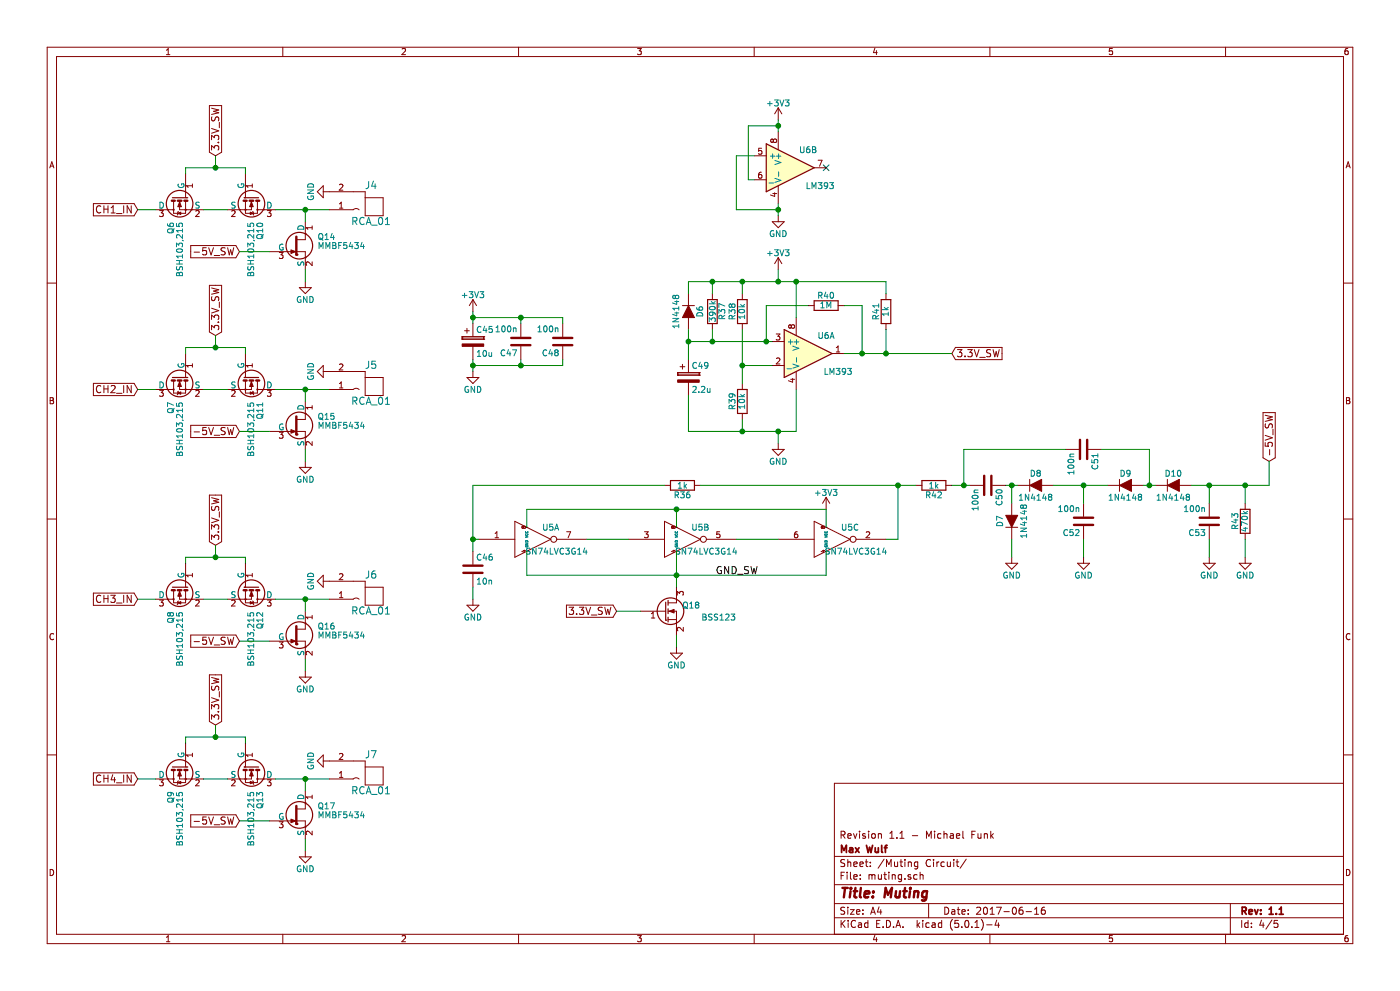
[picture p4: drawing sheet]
EESchema Schematic File Version 4
LIBS:freeDSP_Classic_SMD-cache
EELAYER 26 0
EELAYER END
$Descr A4 11693 8268
encoding utf-8
Sheet 4 5
Title "Muting"
Date "2017-06-16"
Rev "1.1"
Comp "Max Wulf"
Comment1 "Revision 1.1 - Michael Funk"
Comment2 ""
Comment3 ""
Comment4 ""
$EndDescr
$Comp
L freeDSP_Classic_SMD-rescue:SN74LVC3G14 U5
U 1 1
P 4450 4500
F 0 "U5" H 4600 4600 50  0000 C CNN
F 1 "SN74LVC3G14" H 4650 4400 50  0000 C CNN
F 2 "fdsp_housing_new:DCT" H 4750 4300 50  0001 C CNN
F 3 "" H 4450 4500 50  0001 C CNN
	1    4450 4500
	1    0    0    -1  
$EndComp
$Comp
L freeDSP_Classic_SMD-rescue:SN74LVC3G14 U5
U 3 1
P 6950 4500
F 0 "U5" H 7100 4600 50  0000 C CNN
F 1 "SN74LVC3G14" H 7150 4400 50  0000 C CNN
F 2 "fdsp_housing_new:DCT" H 7250 4300 50  0001 C CNN
F 3 "" H 6950 4500 50  0001 C CNN
	3    6950 4500
	1    0    0    -1  
$EndComp
$Comp
L freeDSP_Classic_SMD-rescue:SN74LVC3G14 U5
U 2 1
P 5700 4500
F 0 "U5" H 5850 4600 50  0000 C CNN
F 1 "SN74LVC3G14" H 5900 4400 50  0000 C CNN
F 2 "fdsp_housing_new:DCT" H 6000 4300 50  0001 C CNN
F 3 "" H 5700 4500 50  0001 C CNN
	2    5700 4500
	1    0    0    -1  
$EndComp
$Comp
L freeDSP_Classic_SMD-rescue:R R36
U 1 1
P 5700 4050
F 0 "R36" V 5780 4050 50  0000 C CNN
F 1 "1k" V 5700 4050 50  0000 C CNN
F 2 "fdsp_resistor:R_1206_HandSoldering" V 5630 4050 50  0001 C CNN
F 3 "" H 5700 4050 50  0001 C CNN
	1    5700 4050
	0    1    1    0   
$EndComp
$Comp
L freeDSP_Classic_SMD-rescue:C C46
U 1 1
P 3950 4750
F 0 "C46" H 3975 4850 50  0000 L CNN
F 1 "10n" H 3975 4650 50  0000 L CNN
F 2 "fdsp_capacitor:C_1206_HandSoldering" H 3988 4600 50  0001 C CNN
F 3 "" H 3950 4750 50  0001 C CNN
	1    3950 4750
	1    0    0    -1  
$EndComp
$Comp
L freeDSP_Classic_SMD-rescue:GND #PWR075
U 1 1
P 3950 5000
F 0 "#PWR075" H 3950 4750 50  0001 C CNN
F 1 "GND" H 3950 4850 50  0000 C CNN
F 2 "" H 3950 5000 50  0001 C CNN
F 3 "" H 3950 5000 50  0001 C CNN
	1    3950 5000
	1    0    0    -1  
$EndComp
$Comp
L freeDSP_Classic_SMD-rescue:D D8
U 1 1
P 8650 4050
F 0 "D8" H 8650 4150 50  0000 C CNN
F 1 "1N4148" H 8650 3950 50  0000 C CNN
F 2 "fdsp_diode:SOD-123W" H 8650 4050 50  0001 C CNN
F 3 "" H 8650 4050 50  0001 C CNN
	1    8650 4050
	1    0    0    -1  
$EndComp
$Comp
L freeDSP_Classic_SMD-rescue:R R42
U 1 1
P 7800 4050
F 0 "R42" V 7880 4050 50  0000 C CNN
F 1 "1k" V 7800 4050 50  0000 C CNN
F 2 "fdsp_resistor:R_1206_HandSoldering" V 7730 4050 50  0001 C CNN
F 3 "" H 7800 4050 50  0001 C CNN
	1    7800 4050
	0    1    1    0   
$EndComp
$Comp
L freeDSP_Classic_SMD-rescue:C C50
U 1 1
P 8250 4050
F 0 "C50" H 8275 4150 50  0000 L CNN
F 1 "100n" H 8275 3950 50  0000 L CNN
F 2 "fdsp_capacitor:C_1206_HandSoldering" H 8288 3900 50  0001 C CNN
F 3 "" H 8250 4050 50  0001 C CNN
	1    8250 4050
	0    1    1    0   
$EndComp
$Comp
L freeDSP_Classic_SMD-rescue:D D7
U 1 1
P 8450 4350
F 0 "D7" H 8450 4450 50  0000 C CNN
F 1 "1N4148" H 8450 4250 50  0000 C CNN
F 2 "fdsp_diode:SOD-123W" H 8450 4350 50  0001 C CNN
F 3 "" H 8450 4350 50  0001 C CNN
	1    8450 4350
	0    -1   -1   0   
$EndComp
$Comp
L freeDSP_Classic_SMD-rescue:C C52
U 1 1
P 9050 4350
F 0 "C52" H 9075 4450 50  0000 L CNN
F 1 "100n" H 9075 4250 50  0000 L CNN
F 2 "fdsp_capacitor:C_1206_HandSoldering" H 9088 4200 50  0001 C CNN
F 3 "" H 9050 4350 50  0001 C CNN
	1    9050 4350
	-1   0    0    1   
$EndComp
$Comp
L freeDSP_Classic_SMD-rescue:D D9
U 1 1
P 9400 4050
F 0 "D9" H 9400 4150 50  0000 C CNN
F 1 "1N4148" H 9400 3950 50  0000 C CNN
F 2 "fdsp_diode:SOD-123W" H 9400 4050 50  0001 C CNN
F 3 "" H 9400 4050 50  0001 C CNN
	1    9400 4050
	1    0    0    -1  
$EndComp
$Comp
L freeDSP_Classic_SMD-rescue:D D10
U 1 1
P 9800 4050
F 0 "D10" H 9800 4150 50  0000 C CNN
F 1 "1N4148" H 9800 3950 50  0000 C CNN
F 2 "fdsp_diode:SOD-123W" H 9800 4050 50  0001 C CNN
F 3 "" H 9800 4050 50  0001 C CNN
	1    9800 4050
	1    0    0    -1  
$EndComp
$Comp
L freeDSP_Classic_SMD-rescue:C C51
U 1 1
P 9050 3750
F 0 "C51" H 9075 3850 50  0000 L CNN
F 1 "100n" H 9075 3650 50  0000 L CNN
F 2 "fdsp_capacitor:C_1206_HandSoldering" H 9088 3600 50  0001 C CNN
F 3 "" H 9050 3750 50  0001 C CNN
	1    9050 3750
	0    1    1    0   
$EndComp
$Comp
L freeDSP_Classic_SMD-rescue:C C53
U 1 1
P 10100 4350
F 0 "C53" H 10125 4450 50  0000 L CNN
F 1 "100n" H 10125 4250 50  0000 L CNN
F 2 "fdsp_capacitor:C_1206_HandSoldering" H 10138 4200 50  0001 C CNN
F 3 "" H 10100 4350 50  0001 C CNN
	1    10100 4350
	-1   0    0    1   
$EndComp
$Comp
L freeDSP_Classic_SMD-rescue:R R43
U 1 1
P 10400 4350
F 0 "R43" V 10480 4350 50  0000 C CNN
F 1 "470k" V 10400 4350 50  0000 C CNN
F 2 "fdsp_resistor:R_1206_HandSoldering" V 10330 4350 50  0001 C CNN
F 3 "" H 10400 4350 50  0001 C CNN
	1    10400 4350
	-1   0    0    1   
$EndComp
$Comp
L freeDSP_Classic_SMD-rescue:GND #PWR076
U 1 1
P 8450 4650
F 0 "#PWR076" H 8450 4400 50  0001 C CNN
F 1 "GND" H 8450 4500 50  0000 C CNN
F 2 "" H 8450 4650 50  0001 C CNN
F 3 "" H 8450 4650 50  0001 C CNN
	1    8450 4650
	1    0    0    -1  
$EndComp
$Comp
L freeDSP_Classic_SMD-rescue:GND #PWR077
U 1 1
P 9050 4650
F 0 "#PWR077" H 9050 4400 50  0001 C CNN
F 1 "GND" H 9050 4500 50  0000 C CNN
F 2 "" H 9050 4650 50  0001 C CNN
F 3 "" H 9050 4650 50  0001 C CNN
	1    9050 4650
	1    0    0    -1  
$EndComp
$Comp
L freeDSP_Classic_SMD-rescue:GND #PWR078
U 1 1
P 10100 4650
F 0 "#PWR078" H 10100 4400 50  0001 C CNN
F 1 "GND" H 10100 4500 50  0000 C CNN
F 2 "" H 10100 4650 50  0001 C CNN
F 3 "" H 10100 4650 50  0001 C CNN
	1    10100 4650
	1    0    0    -1  
$EndComp
$Comp
L freeDSP_Classic_SMD-rescue:GND #PWR079
U 1 1
P 10400 4650
F 0 "#PWR079" H 10400 4400 50  0001 C CNN
F 1 "GND" H 10400 4500 50  0000 C CNN
F 2 "" H 10400 4650 50  0001 C CNN
F 3 "" H 10400 4650 50  0001 C CNN
	1    10400 4650
	1    0    0    -1  
$EndComp
$Comp
L freeDSP_Classic_SMD-rescue:LM393 U6
U 1 1
P 6750 2950
F 0 "U6" H 6900 3100 50  0000 C CNN
F 1 "LM393" H 7000 2800 50  0000 C CNN
F 2 "fdsp_housing_new:SOIC-8_3.9x4.9mm_Pitch1.27mm" H 6750 2950 50  0001 C CNN
F 3 "" H 6750 2950 50  0001 C CNN
	1    6750 2950
	1    0    0    -1  
$EndComp
Text GLabel 10600 3850 1    60   Input ~ 0
-5V_SW
$Comp
L freeDSP_Classic_SMD-rescue:R R39
U 1 1
P 6200 3350
F 0 "R39" V 6280 3350 50  0000 C CNN
F 1 "10k" V 6200 3350 50  0000 C CNN
F 2 "fdsp_resistor:R_1206_HandSoldering" V 6130 3350 50  0001 C CNN
F 3 "" H 6200 3350 50  0001 C CNN
	1    6200 3350
	-1   0    0    1   
$EndComp
$Comp
L freeDSP_Classic_SMD-rescue:R R38
U 1 1
P 6200 2600
F 0 "R38" V 6280 2600 50  0000 C CNN
F 1 "10k" V 6200 2600 50  0000 C CNN
F 2 "fdsp_resistor:R_1206_HandSoldering" V 6130 2600 50  0001 C CNN
F 3 "" H 6200 2600 50  0001 C CNN
	1    6200 2600
	-1   0    0    1   
$EndComp
$Comp
L freeDSP_Classic_SMD-rescue:GND #PWR080
U 1 1
P 6500 3700
F 0 "#PWR080" H 6500 3450 50  0001 C CNN
F 1 "GND" H 6500 3550 50  0000 C CNN
F 2 "" H 6500 3700 50  0001 C CNN
F 3 "" H 6500 3700 50  0001 C CNN
	1    6500 3700
	1    0    0    -1  
$EndComp
$Comp
L freeDSP_Classic_SMD-rescue:+3V3 #PWR081
U 1 1
P 6500 2250
F 0 "#PWR081" H 6500 2100 50  0001 C CNN
F 1 "+3V3" H 6500 2390 50  0000 C CNN
F 2 "" H 6500 2250 50  0001 C CNN
F 3 "" H 6500 2250 50  0001 C CNN
	1    6500 2250
	1    0    0    -1  
$EndComp
$Comp
L freeDSP_Classic_SMD-rescue:CP C49
U 1 1
P 5750 3150
F 0 "C49" H 5775 3250 50  0000 L CNN
F 1 "2.2u" H 5775 3050 50  0000 L CNN
F 2 "fdsp_capacitor:C_Radial_D5_L11_P2" H 5788 3000 50  0001 C CNN
F 3 "" H 5750 3150 50  0001 C CNN
	1    5750 3150
	1    0    0    -1  
$EndComp
$Comp
L freeDSP_Classic_SMD-rescue:R R40
U 1 1
P 6900 2550
F 0 "R40" V 6980 2550 50  0000 C CNN
F 1 "1M" V 6900 2550 50  0000 C CNN
F 2 "fdsp_resistor:R_1206_HandSoldering" V 6830 2550 50  0001 C CNN
F 3 "" H 6900 2550 50  0001 C CNN
	1    6900 2550
	0    -1   -1   0   
$EndComp
$Comp
L freeDSP_Classic_SMD-rescue:R R37
U 1 1
P 5950 2600
F 0 "R37" V 6030 2600 50  0000 C CNN
F 1 "390k" V 5950 2600 50  0000 C CNN
F 2 "fdsp_resistor:R_1206_HandSoldering" V 5880 2600 50  0001 C CNN
F 3 "" H 5950 2600 50  0001 C CNN
	1    5950 2600
	1    0    0    -1  
$EndComp
$Comp
L freeDSP_Classic_SMD-rescue:D D6
U 1 1
P 5750 2600
F 0 "D6" H 5750 2700 50  0000 C CNN
F 1 "1N4148" H 5750 2500 50  0000 C CNN
F 2 "fdsp_diode:SOD-123W" H 5750 2600 50  0001 C CNN
F 3 "" H 5750 2600 50  0001 C CNN
	1    5750 2600
	0    1    1    0   
$EndComp
Text GLabel 7950 2950 2    60   Input ~ 0
3.3V_SW
$Comp
L freeDSP_Classic_SMD-rescue:+3V3 #PWR082
U 1 1
P 3950 2600
F 0 "#PWR082" H 3950 2450 50  0001 C CNN
F 1 "+3V3" H 3950 2740 50  0000 C CNN
F 2 "" H 3950 2600 50  0001 C CNN
F 3 "" H 3950 2600 50  0001 C CNN
	1    3950 2600
	1    0    0    -1  
$EndComp
$Comp
L freeDSP_Classic_SMD-rescue:GND #PWR083
U 1 1
P 3950 3100
F 0 "#PWR083" H 3950 2850 50  0001 C CNN
F 1 "GND" H 3950 2950 50  0000 C CNN
F 2 "" H 3950 3100 50  0001 C CNN
F 3 "" H 3950 3100 50  0001 C CNN
	1    3950 3100
	1    0    0    -1  
$EndComp
$Comp
L freeDSP_Classic_SMD-rescue:CP C45
U 1 1
P 3950 2850
F 0 "C45" H 3975 2950 50  0000 L CNN
F 1 "10u" H 3975 2750 50  0000 L CNN
F 2 "fdsp_capacitor:C_Radial_D5_L11_P2" H 3988 2700 50  0001 C CNN
F 3 "" H 3950 2850 50  0001 C CNN
	1    3950 2850
	1    0    0    -1  
$EndComp
$Comp
L freeDSP_Classic_SMD-rescue:C C47
U 1 1
P 4350 2850
F 0 "C47" H 4375 2950 50  0000 L CNN
F 1 "100n" H 4375 2750 50  0000 L CNN
F 2 "fdsp_capacitor:C_1206_HandSoldering" H 4388 2700 50  0001 C CNN
F 3 "" H 4350 2850 50  0001 C CNN
	1    4350 2850
	-1   0    0    1   
$EndComp
$Comp
L freeDSP_Classic_SMD-rescue:C C48
U 1 1
P 4700 2850
F 0 "C48" H 4725 2950 50  0000 L CNN
F 1 "100n" H 4725 2750 50  0000 L CNN
F 2 "fdsp_capacitor:C_1206_HandSoldering" H 4738 2700 50  0001 C CNN
F 3 "" H 4700 2850 50  0001 C CNN
	1    4700 2850
	-1   0    0    1   
$EndComp
$Comp
L freeDSP_Classic_SMD-rescue:MMBF5434 Q14
U 1 1
P 2450 2050
F 0 "Q14" H 2650 2125 50  0000 L CNN
F 1 "MMBF5434" H 2650 2050 50  0000 L CNN
F 2 "fdsp_housing_new:SOT-23_Handsoldering" H 2650 1975 50  0001 L CIN
F 3 "" H 2450 2000 50  0001 L CNN
	1    2450 2050
	1    0    0    -1  
$EndComp
$Comp
L freeDSP_Classic_SMD-rescue:BSH103,215 Q10
U 1 1
P 2100 1650
F 0 "Q10" H 2300 1725 50  0000 L CNN
F 1 "BSH103,215" H 2300 1650 50  0000 L CNN
F 2 "fdsp_housing_new:SOT-23_Handsoldering" H 2300 1575 50  0001 L CIN
F 3 "" H 2100 1650 50  0001 L CNN
	1    2100 1650
	0    1    1    0   
$EndComp
$Comp
L freeDSP_Classic_SMD-rescue:BSH103,215 Q6
U 1 1
P 1500 1650
F 0 "Q6" H 1700 1725 50  0000 L CNN
F 1 "BSH103,215" H 1700 1650 50  0000 L CNN
F 2 "fdsp_housing_new:SOT-23_Handsoldering" H 1700 1575 50  0001 L CIN
F 3 "" H 1500 1650 50  0001 L CNN
	1    1500 1650
	0    -1   1    0   
$EndComp
$Comp
L freeDSP_Classic_SMD-rescue:GND #PWR084
U 1 1
P 2550 2350
F 0 "#PWR084" H 2550 2100 50  0001 C CNN
F 1 "GND" H 2550 2200 50  0000 C CNN
F 2 "" H 2550 2350 50  0001 C CNN
F 3 "" H 2550 2350 50  0001 C CNN
	1    2550 2350
	1    0    0    -1  
$EndComp
Text GLabel 2000 2100 0    60   Input ~ 0
-5V_SW
Text GLabel 1800 1300 1    60   Input ~ 0
3.3V_SW
Text GLabel 1150 1750 0    60   Input ~ 0
CH1_IN
$Comp
L freeDSP_Classic_SMD-rescue:MMBF5434 Q15
U 1 1
P 2450 3550
F 0 "Q15" H 2650 3625 50  0000 L CNN
F 1 "MMBF5434" H 2650 3550 50  0000 L CNN
F 2 "fdsp_housing_new:SOT-23_Handsoldering" H 2650 3475 50  0001 L CIN
F 3 "" H 2450 3500 50  0001 L CNN
	1    2450 3550
	1    0    0    -1  
$EndComp
$Comp
L freeDSP_Classic_SMD-rescue:BSH103,215 Q11
U 1 1
P 2100 3150
F 0 "Q11" H 2300 3225 50  0000 L CNN
F 1 "BSH103,215" H 2300 3150 50  0000 L CNN
F 2 "fdsp_housing_new:SOT-23_Handsoldering" H 2300 3075 50  0001 L CIN
F 3 "" H 2100 3150 50  0001 L CNN
	1    2100 3150
	0    1    1    0   
$EndComp
$Comp
L freeDSP_Classic_SMD-rescue:BSH103,215 Q7
U 1 1
P 1500 3150
F 0 "Q7" H 1700 3225 50  0000 L CNN
F 1 "BSH103,215" H 1700 3150 50  0000 L CNN
F 2 "fdsp_housing_new:SOT-23_Handsoldering" H 1700 3075 50  0001 L CIN
F 3 "" H 1500 3150 50  0001 L CNN
	1    1500 3150
	0    -1   1    0   
$EndComp
$Comp
L freeDSP_Classic_SMD-rescue:GND #PWR085
U 1 1
P 2550 3850
F 0 "#PWR085" H 2550 3600 50  0001 C CNN
F 1 "GND" H 2550 3700 50  0000 C CNN
F 2 "" H 2550 3850 50  0001 C CNN
F 3 "" H 2550 3850 50  0001 C CNN
	1    2550 3850
	1    0    0    -1  
$EndComp
Text GLabel 2000 3600 0    60   Input ~ 0
-5V_SW
Text GLabel 1800 2800 1    60   Input ~ 0
3.3V_SW
Text GLabel 1150 3250 0    60   Input ~ 0
CH2_IN
$Comp
L freeDSP_Classic_SMD-rescue:MMBF5434 Q16
U 1 1
P 2450 5300
F 0 "Q16" H 2650 5375 50  0000 L CNN
F 1 "MMBF5434" H 2650 5300 50  0000 L CNN
F 2 "fdsp_housing_new:SOT-23_Handsoldering" H 2650 5225 50  0001 L CIN
F 3 "" H 2450 5250 50  0001 L CNN
	1    2450 5300
	1    0    0    -1  
$EndComp
$Comp
L freeDSP_Classic_SMD-rescue:BSH103,215 Q12
U 1 1
P 2100 4900
F 0 "Q12" H 2300 4975 50  0000 L CNN
F 1 "BSH103,215" H 2300 4900 50  0000 L CNN
F 2 "fdsp_housing_new:SOT-23_Handsoldering" H 2300 4825 50  0001 L CIN
F 3 "" H 2100 4900 50  0001 L CNN
	1    2100 4900
	0    1    1    0   
$EndComp
$Comp
L freeDSP_Classic_SMD-rescue:BSH103,215 Q8
U 1 1
P 1500 4900
F 0 "Q8" H 1700 4975 50  0000 L CNN
F 1 "BSH103,215" H 1700 4900 50  0000 L CNN
F 2 "fdsp_housing_new:SOT-23_Handsoldering" H 1700 4825 50  0001 L CIN
F 3 "" H 1500 4900 50  0001 L CNN
	1    1500 4900
	0    -1   1    0   
$EndComp
$Comp
L freeDSP_Classic_SMD-rescue:GND #PWR086
U 1 1
P 2550 5600
F 0 "#PWR086" H 2550 5350 50  0001 C CNN
F 1 "GND" H 2550 5450 50  0000 C CNN
F 2 "" H 2550 5600 50  0001 C CNN
F 3 "" H 2550 5600 50  0001 C CNN
	1    2550 5600
	1    0    0    -1  
$EndComp
Text GLabel 2000 5350 0    60   Input ~ 0
-5V_SW
Text GLabel 1800 4550 1    60   Input ~ 0
3.3V_SW
Text GLabel 1150 5000 0    60   Input ~ 0
CH3_IN
$Comp
L freeDSP_Classic_SMD-rescue:MMBF5434 Q17
U 1 1
P 2450 6800
F 0 "Q17" H 2650 6875 50  0000 L CNN
F 1 "MMBF5434" H 2650 6800 50  0000 L CNN
F 2 "fdsp_housing_new:SOT-23_Handsoldering" H 2650 6725 50  0001 L CIN
F 3 "" H 2450 6750 50  0001 L CNN
	1    2450 6800
	1    0    0    -1  
$EndComp
$Comp
L freeDSP_Classic_SMD-rescue:BSH103,215 Q13
U 1 1
P 2100 6400
F 0 "Q13" H 2300 6475 50  0000 L CNN
F 1 "BSH103,215" H 2300 6400 50  0000 L CNN
F 2 "fdsp_housing_new:SOT-23_Handsoldering" H 2300 6325 50  0001 L CIN
F 3 "" H 2100 6400 50  0001 L CNN
	1    2100 6400
	0    1    1    0   
$EndComp
$Comp
L freeDSP_Classic_SMD-rescue:BSH103,215 Q9
U 1 1
P 1500 6400
F 0 "Q9" H 1700 6475 50  0000 L CNN
F 1 "BSH103,215" H 1700 6400 50  0000 L CNN
F 2 "fdsp_housing_new:SOT-23_Handsoldering" H 1700 6325 50  0001 L CIN
F 3 "" H 1500 6400 50  0001 L CNN
	1    1500 6400
	0    -1   1    0   
$EndComp
$Comp
L freeDSP_Classic_SMD-rescue:GND #PWR087
U 1 1
P 2550 7100
F 0 "#PWR087" H 2550 6850 50  0001 C CNN
F 1 "GND" H 2550 6950 50  0000 C CNN
F 2 "" H 2550 7100 50  0001 C CNN
F 3 "" H 2550 7100 50  0001 C CNN
	1    2550 7100
	1    0    0    -1  
$EndComp
Text GLabel 2000 6850 0    60   Input ~ 0
-5V_SW
Text GLabel 1800 6050 1    60   Input ~ 0
3.3V_SW
Text GLabel 1150 6500 0    60   Input ~ 0
CH4_IN
$Comp
L freeDSP_Classic_SMD-rescue:R R41
U 1 1
P 7400 2600
F 0 "R41" V 7480 2600 50  0000 C CNN
F 1 "1k" V 7400 2600 50  0000 C CNN
F 2 "fdsp_resistor:R_1206_HandSoldering" V 7330 2600 50  0001 C CNN
F 3 "" H 7400 2600 50  0001 C CNN
	1    7400 2600
	-1   0    0    1   
$EndComp
$Comp
L freeDSP_Classic_SMD-rescue:NMOS_GSD Q18
U 1 1
P 5550 5100
F 0 "Q18" H 5850 5150 50  0000 R CNN
F 1 "BSS123" H 6150 5050 50  0000 R CNN
F 2 "fdsp_housing_new:SOT-23_Handsoldering" H 5750 5200 29  0001 C CNN
F 3 "http://assets.nexperia.com/documents/data-sheet/BSS123.pdf" H 5550 5100 60  0001 C CNN
	1    5550 5100
	1    0    0    -1  
$EndComp
$Comp
L freeDSP_Classic_SMD-rescue:LM393 U6
U 2 1
P 6600 1400
F 0 "U6" H 6750 1550 50  0000 C CNN
F 1 "LM393" H 6850 1250 50  0000 C CNN
F 2 "fdsp_housing_new:SOIC-8_3.9x4.9mm_Pitch1.27mm" H 6600 1400 50  0001 C CNN
F 3 "" H 6600 1400 50  0001 C CNN
	2    6600 1400
	1    0    0    -1  
$EndComp
$Comp
L freeDSP_Classic_SMD-rescue:GND #PWR088
U 1 1
P 6500 1800
F 0 "#PWR088" H 6500 1550 50  0001 C CNN
F 1 "GND" H 6500 1650 50  0000 C CNN
F 2 "" H 6500 1800 50  0001 C CNN
F 3 "" H 6500 1800 50  0001 C CNN
	1    6500 1800
	1    0    0    -1  
$EndComp
$Comp
L freeDSP_Classic_SMD-rescue:+3V3 #PWR089
U 1 1
P 6500 1000
F 0 "#PWR089" H 6500 850 50  0001 C CNN
F 1 "+3V3" H 6500 1140 50  0000 C CNN
F 2 "" H 6500 1000 50  0001 C CNN
F 3 "" H 6500 1000 50  0001 C CNN
	1    6500 1000
	1    0    0    -1  
$EndComp
$Comp
L freeDSP_Classic_SMD-rescue:+3V3 #PWR090
U 1 1
P 6900 4250
F 0 "#PWR090" H 6900 4100 50  0001 C CNN
F 1 "+3V3" H 6900 4390 50  0000 C CNN
F 2 "" H 6900 4250 50  0001 C CNN
F 3 "" H 6900 4250 50  0001 C CNN
	1    6900 4250
	1    0    0    -1  
$EndComp
$Comp
L freeDSP_Classic_SMD-rescue:GND #PWR091
U 1 1
P 5650 5400
F 0 "#PWR091" H 5650 5150 50  0001 C CNN
F 1 "GND" H 5650 5250 50  0000 C CNN
F 2 "" H 5650 5400 50  0001 C CNN
F 3 "" H 5650 5400 50  0001 C CNN
	1    5650 5400
	1    0    0    -1  
$EndComp
Text GLabel 5150 5100 0    60   Input ~ 0
3.3V_SW
Wire Wire Line
	6500 4500 6150 4500
Wire Wire Line
	5250 4500 4900 4500
Wire Wire Line
	5850 4050 7650 4050
Wire Wire Line
	7500 4050 7500 4500
Wire Wire Line
	7500 4500 7400 4500
Wire Wire Line
	5550 4050 3950 4050
Wire Wire Line
	3950 4050 3950 4600
Wire Wire Line
	3950 4500 4000 4500
Connection ~ 3950 4500
Wire Wire Line
	3950 4900 3950 5000
Connection ~ 7500 4050
Wire Wire Line
	7950 4050 8100 4050
Wire Wire Line
	8400 4050 8500 4050
Wire Wire Line
	8450 4200 8450 4050
Connection ~ 8450 4050
Wire Wire Line
	8800 4050 9250 4050
Wire Wire Line
	9050 4200 9050 4050
Connection ~ 9050 4050
Wire Wire Line
	9050 4500 9050 4650
Wire Wire Line
	8450 4500 8450 4650
Wire Wire Line
	9550 4050 9650 4050
Connection ~ 10100 4050
Wire Wire Line
	10100 4500 10100 4650
Wire Wire Line
	10400 4050 10400 4200
Wire Wire Line
	9950 4050 10600 4050
Wire Wire Line
	10400 4500 10400 4650
Wire Wire Line
	9200 3750 9600 3750
Wire Wire Line
	9600 3750 9600 4050
Connection ~ 9600 4050
Wire Wire Line
	8900 3750 8050 3750
Wire Wire Line
	8050 3750 8050 4050
Connection ~ 8050 4050
Wire Wire Line
	10100 4200 10100 4050
Connection ~ 10400 4050
Wire Wire Line
	10600 4050 10600 3850
Wire Wire Line
	6200 2750 6200 3200
Wire Wire Line
	6200 3050 6450 3050
Connection ~ 6200 3050
Wire Wire Line
	6200 3500 6200 3600
Wire Wire Line
	5750 3600 6650 3600
Wire Wire Line
	6650 3600 6650 3250
Wire Wire Line
	6200 2350 6200 2450
Wire Wire Line
	6650 2350 6650 2650
Wire Wire Line
	5750 2350 7400 2350
Wire Wire Line
	6500 2350 6500 2250
Connection ~ 6500 2350
Wire Wire Line
	6500 3600 6500 3700
Connection ~ 6500 3600
Connection ~ 6200 3600
Wire Wire Line
	5750 2850 6450 2850
Wire Wire Line
	7050 2550 7200 2550
Wire Wire Line
	7200 2550 7200 2950
Wire Wire Line
	6750 2550 6400 2550
Wire Wire Line
	6400 2550 6400 2850
Connection ~ 6400 2850
Wire Wire Line
	5750 2750 5750 3000
Wire Wire Line
	5950 2750 5950 2850
Connection ~ 5950 2850
Wire Wire Line
	5950 2350 5950 2450
Connection ~ 6200 2350
Wire Wire Line
	5750 2450 5750 2350
Connection ~ 5950 2350
Wire Wire Line
	5750 3600 5750 3300
Connection ~ 5750 2850
Connection ~ 7200 2950
Wire Wire Line
	7050 2950 7950 2950
Wire Wire Line
	3950 2600 3950 2700
Wire Wire Line
	3950 3000 3950 3100
Wire Wire Line
	4350 2700 4350 2650
Connection ~ 3950 2650
Wire Wire Line
	4700 2650 4700 2700
Connection ~ 4350 2650
Wire Wire Line
	4700 3050 4700 3000
Wire Wire Line
	4350 3050 4350 3000
Connection ~ 4350 3050
Wire Wire Line
	1900 1750 1700 1750
Wire Wire Line
	1550 1450 1550 1400
Wire Wire Line
	1550 1400 2050 1400
Wire Wire Line
	2050 1400 2050 1450
Wire Wire Line
	2550 2350 2550 2250
Wire Wire Line
	2550 1850 2550 1750
Wire Wire Line
	2300 1750 2750 1750
Wire Wire Line
	2250 2100 2000 2100
Wire Wire Line
	1800 1300 1800 1400
Connection ~ 1800 1400
Connection ~ 2550 1750
Wire Wire Line
	1300 1750 1150 1750
Wire Wire Line
	1900 3250 1700 3250
Wire Wire Line
	1550 2950 1550 2900
Wire Wire Line
	1550 2900 2050 2900
Wire Wire Line
	2050 2900 2050 2950
Wire Wire Line
	2550 3850 2550 3750
Wire Wire Line
	2550 3350 2550 3250
Wire Wire Line
	2300 3250 2750 3250
Wire Wire Line
	2250 3600 2000 3600
Wire Wire Line
	1800 2800 1800 2900
Connection ~ 1800 2900
Connection ~ 2550 3250
Wire Wire Line
	1300 3250 1150 3250
Wire Wire Line
	1900 5000 1700 5000
Wire Wire Line
	1550 4700 1550 4650
Wire Wire Line
	1550 4650 2050 4650
Wire Wire Line
	2050 4650 2050 4700
Wire Wire Line
	2550 5600 2550 5500
Wire Wire Line
	2550 5100 2550 5000
Wire Wire Line
	2300 5000 2750 5000
Wire Wire Line
	2250 5350 2000 5350
Wire Wire Line
	1800 4550 1800 4650
Connection ~ 1800 4650
Connection ~ 2550 5000
Wire Wire Line
	1300 5000 1150 5000
Wire Wire Line
	1900 6500 1700 6500
Wire Wire Line
	1550 6200 1550 6150
Wire Wire Line
	1550 6150 2050 6150
Wire Wire Line
	2050 6150 2050 6200
Wire Wire Line
	2550 7100 2550 7000
Wire Wire Line
	2550 6600 2550 6500
Wire Wire Line
	2300 6500 2750 6500
Wire Wire Line
	2250 6850 2000 6850
Wire Wire Line
	1800 6050 1800 6150
Connection ~ 1800 6150
Connection ~ 2550 6500
Wire Wire Line
	1300 6500 1150 6500
Wire Wire Line
	7400 2750 7400 2950
Connection ~ 7400 2950
Wire Wire Line
	7400 2350 7400 2450
Connection ~ 6650 2350
Wire Wire Line
	6500 1000 6500 1100
Wire Wire Line
	6500 1700 6500 1800
Wire Wire Line
	6150 1750 6500 1750
Connection ~ 6500 1750
Wire Wire Line
	6250 1050 6500 1050
Connection ~ 6500 1050
Wire Wire Line
	6900 4250 6900 4400
Wire Wire Line
	4400 4250 6900 4250
Wire Wire Line
	4400 4250 4400 4400
Wire Wire Line
	5650 4400 5650 4250
Connection ~ 5650 4250
Wire Wire Line
	6900 4800 6900 4600
Wire Wire Line
	4400 4800 6900 4800
Wire Wire Line
	4400 4800 4400 4600
Wire Wire Line
	5650 4600 5650 4900
Connection ~ 5650 4800
Wire Wire Line
	5650 5300 5650 5400
Wire Wire Line
	5150 5100 5350 5100
Wire Wire Line
	6150 1750 6150 1300
Wire Wire Line
	6150 1300 6300 1300
Wire Wire Line
	6300 1500 6250 1500
Wire Wire Line
	6250 1500 6250 1050
$Comp
L freeDSP_Classic_SMD-rescue:RCA_01 J4
U 1 1
P 3050 1650
F 0 "J4" H 3000 1550 60  0000 C CNN
F 1 "RCA_01" H 3000 1850 60  0000 C CNN
F 2 "fdsp_connector:RCA_RCJ-01x" H 3050 1650 60  0001 C CNN
F 3 "" H 3050 1650 60  0000 C CNN
	1    3050 1650
	-1   0    0    1   
$EndComp
$Comp
L freeDSP_Classic_SMD-rescue:GND #PWR092
U 1 1
P 2750 1600
F 0 "#PWR092" H 2750 1350 50  0001 C CNN
F 1 "GND" H 2750 1450 50  0000 C CNN
F 2 "" H 2750 1600 60  0000 C CNN
F 3 "" H 2750 1600 60  0000 C CNN
	1    2750 1600
	0    1    1    0   
$EndComp
$Comp
L freeDSP_Classic_SMD-rescue:RCA_01 J5
U 1 1
P 3050 3150
F 0 "J5" H 3000 3050 60  0000 C CNN
F 1 "RCA_01" H 3000 3350 60  0000 C CNN
F 2 "fdsp_connector:RCA_RCJ-01x" H 3050 3150 60  0001 C CNN
F 3 "" H 3050 3150 60  0000 C CNN
	1    3050 3150
	-1   0    0    1   
$EndComp
$Comp
L freeDSP_Classic_SMD-rescue:RCA_01 J6
U 1 1
P 3050 4900
F 0 "J6" H 3000 4800 60  0000 C CNN
F 1 "RCA_01" H 3000 5100 60  0000 C CNN
F 2 "fdsp_connector:RCA_RCJ-01x" H 3050 4900 60  0001 C CNN
F 3 "" H 3050 4900 60  0000 C CNN
	1    3050 4900
	-1   0    0    1   
$EndComp
$Comp
L freeDSP_Classic_SMD-rescue:RCA_01 J7
U 1 1
P 3050 6400
F 0 "J7" H 3000 6300 60  0000 C CNN
F 1 "RCA_01" H 3000 6600 60  0000 C CNN
F 2 "fdsp_connector:RCA_RCJ-01x" H 3050 6400 60  0001 C CNN
F 3 "" H 3050 6400 60  0000 C CNN
	1    3050 6400
	-1   0    0    1   
$EndComp
$Comp
L freeDSP_Classic_SMD-rescue:GND #PWR093
U 1 1
P 2750 6350
F 0 "#PWR093" H 2750 6100 50  0001 C CNN
F 1 "GND" H 2750 6200 50  0000 C CNN
F 2 "" H 2750 6350 60  0000 C CNN
F 3 "" H 2750 6350 60  0000 C CNN
	1    2750 6350
	0    1    1    0   
$EndComp
$Comp
L freeDSP_Classic_SMD-rescue:GND #PWR094
U 1 1
P 2750 4850
F 0 "#PWR094" H 2750 4600 50  0001 C CNN
F 1 "GND" H 2750 4700 50  0000 C CNN
F 2 "" H 2750 4850 60  0000 C CNN
F 3 "" H 2750 4850 60  0000 C CNN
	1    2750 4850
	0    1    1    0   
$EndComp
$Comp
L freeDSP_Classic_SMD-rescue:GND #PWR095
U 1 1
P 2750 3100
F 0 "#PWR095" H 2750 2850 50  0001 C CNN
F 1 "GND" H 2750 2950 50  0000 C CNN
F 2 "" H 2750 3100 60  0000 C CNN
F 3 "" H 2750 3100 60  0000 C CNN
	1    2750 3100
	0    1    1    0   
$EndComp
NoConn ~ 6900 1400
Connection ~ 3950 3050
Wire Wire Line
	3950 2650 4700 2650
Wire Wire Line
	3950 3050 4700 3050
Text Label 5975 4800 0    60   ~ 0
GND_SW
$EndSCHEMATC
